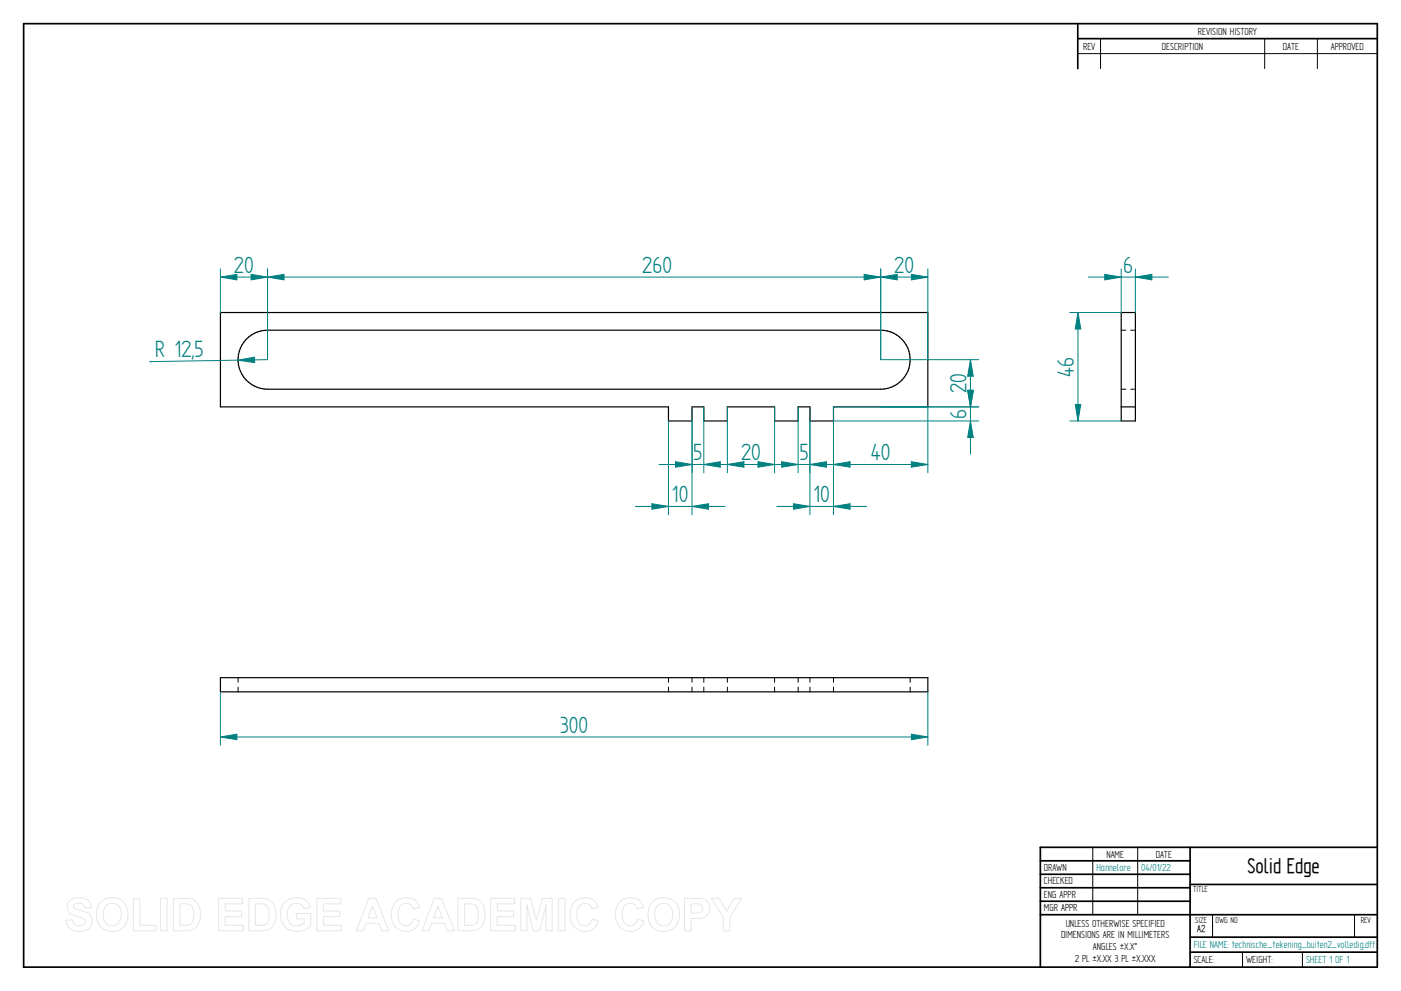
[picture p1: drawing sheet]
<svg xmlns="http://www.w3.org/2000/svg" width="594mm" height="420mm" viewBox="0 0 594 420" stroke-linecap="round" stroke-linejoin="round" font-family="sans-serif">
<g fill="none" stroke="#000" stroke-width=".72">
<path d="M10 10h574v400h-574zM457 10v19.1M457 16.4h127M504.6 359.2v50.8M584 359.2h-142.9v50.8M441.1 365h63.5M441.1 370.7h63.5M441.1 376.4h63.5M504.6 375h79.4M441.1 382.1h63.5M441.1 387.8h142.9M504.6 397.3h79.4"/>
<path d="M504.6 403.7h79.4"/>
</g>
<g fill="none" stroke="#000" stroke-width=".42">
<path d="M466.7 16.4v12.7M536.3 16.4v12.7M558.6 16.4v12.7M457 22.7h127M475.4 140h2M479.5 140h2M475.4 165h2M479.5 165h2M101 287.3v2M101 291.3v2M283.5 287.3v2M283.5 291.3v2"/>
<path d="M293.4 287.3v2M293.4 291.3v2M298.4 287.3v2M298.4 291.3v2M308.4 287.3v2M308.4 291.3v2M328.5 287.3v2M328.5 291.3v2M338.4 287.3v2M338.4 291.3v2M343.4 287.3v2M343.4 291.3v2"/>
<path d="M353.4 287.3v2M353.4 291.3v2M385.9 287.3v2M385.9 291.4v1.9M463.4 359.2v28.6M482.4 359.2v28.6M514.2 387.9v9.4M574.4 387.9v9.4M526.9 403.7v6.3M552.3 403.7v6.3"/>
</g>
<path d="M93.5 132.5h299.9v40h-40v6h-10v-6h-5v6h-9.9v-6h-20.1v6h-10v-6h-5v6h-9.9v-6h-190zM475.4 132.5h6.1v46h-6.1zM104.3 143.9a12.4 12.4 0 0 1 9.1-3.9h260.1a12.5 12.5 0 0 1 12.4 12.5 12.5 12.5 0 0 1-12.4 12.5h-260.1a12.5 12.5 0 0 1-11.4-7.5 12.5 12.5 0 0 1 2.3-13.6zM475.4 172.5h6.1M93.5 287.3h299.9v6h-299.9z" fill="none" stroke="#000" stroke-width=".51"/>
<path d="M101 152.7l6.9-1.3 .1 2.4zM113.4 152.5l-50 .8" fill="none" stroke="#008080" stroke-width=".42"/>
<path d="M101 152.7l6.9-1.3 .1 2.4z" fill="#008080"/>
<path d="M475.4 114v18.5M481.5 114v18.5M481.5 117.5l6.9-1.2v2.4z" fill="none" stroke="#008080" stroke-width=".42"/>
<path d="M481.5 117.5l6.9-1.2v2.4z" fill="#008080"/>
<path d="M468.5 116.3l6.9 1.2-6.9 1.2z" fill="none" stroke="#008080" stroke-width=".42"/>
<path d="M468.5 116.3l6.9 1.2-6.9 1.2z" fill="#008080"/>
<path d="M461.5 117.5h34M353.4 172.5v27.9M393.4 172.5v27.9M353.4 196.9l7.1-1.2v2.4z" fill="none" stroke="#008080" stroke-width=".42"/>
<path d="M353.4 196.9l7.1-1.2v2.4z" fill="#008080"/>
<path d="M386.5 195.7l6.9 1.2-6.9 1.2z" fill="none" stroke="#008080" stroke-width=".42"/>
<path d="M386.5 195.7l6.9 1.2-6.9 1.2z" fill="#008080"/>
<path d="M338.4 172.5v27.9M343.4 172.5v27.9M331.5 195.7l6.9 1.2-6.9 1.2zM353.4 196.9h40" fill="none" stroke="#008080" stroke-width=".42"/>
<path d="M331.5 195.7l6.9 1.2-6.9 1.2z" fill="#008080"/>
<path d="M343.4 196.9l7-1.2v2.4z" fill="none" stroke="#008080" stroke-width=".42"/>
<path d="M343.4 196.9l7-1.2v2.4z" fill="#008080"/>
<path d="M324.4 196.9h33.1M93.5 293.3v22.6M393.4 293.3v22.6M386.5 311.3l6.9 1.2-6.9 1.1z" fill="none" stroke="#008080" stroke-width=".42"/>
<path d="M386.5 311.3l6.9 1.2-6.9 1.1z" fill="#008080"/>
<path d="M93.5 312.5l7-1.2v2.3z" fill="none" stroke="#008080" stroke-width=".42"/>
<path d="M93.5 312.5l7-1.2v2.3z" fill="#008080"/>
<path d="M373.5 114v38.5M373.5 117.5l6.9-1.2v2.4zM393.4 114v38.5M93.5 312.5h299.9" fill="none" stroke="#008080" stroke-width=".42"/>
<path d="M373.5 117.5l6.9-1.2v2.4z" fill="#008080"/>
<path d="M386.5 116.3l6.9 1.2-6.9 1.2z" fill="none" stroke="#008080" stroke-width=".42"/>
<path d="M386.5 116.3l6.9 1.2-6.9 1.2z" fill="#008080"/>
<path d="M373.5 117.5h19.9M308.4 172.5v27.9M328.5 172.5v27.9M308.4 196.9l7.1-1.2v2.4z" fill="none" stroke="#008080" stroke-width=".42"/>
<path d="M308.4 196.9l7.1-1.2v2.4z" fill="#008080"/>
<path d="M321.4 195.7l7.1 1.2-7.1 1.2z" fill="none" stroke="#008080" stroke-width=".42"/>
<path d="M321.4 195.7l7.1 1.2-7.1 1.2z" fill="#008080"/>
<path d="M373.5 152.5h41.5M411.5 152.5l1.2 7h-2.4zM373.5 172.5h41.5M308.4 196.9h20.1" fill="none" stroke="#008080" stroke-width=".42"/>
<path d="M411.5 152.5l1.2 7h-2.4z" fill="#008080"/>
<path d="M410.3 165.5h2.4l-1.2 7z" fill="none" stroke="#008080" stroke-width=".42"/>
<path d="M410.3 165.5h2.4l-1.2 7z" fill="#008080"/>
<path d="M113.4 114v38.5M113.4 117.5l7-1.2v2.4zM373.5 114v38.5M411.5 152.5v20" fill="none" stroke="#008080" stroke-width=".42"/>
<path d="M113.4 117.5l7-1.2v2.4z" fill="#008080"/>
<path d="M366.4 116.3l7.1 1.2-7.1 1.2z" fill="none" stroke="#008080" stroke-width=".42"/>
<path d="M366.4 116.3l7.1 1.2-7.1 1.2z" fill="#008080"/>
<path d="M93.5 114v18.5M106.5 116.3l6.9 1.2-6.9 1.2zM113.4 117.5h260.1M113.4 114v38.5" fill="none" stroke="#008080" stroke-width=".42"/>
<path d="M106.5 116.3l6.9 1.2-6.9 1.2z" fill="#008080"/>
<path d="M93.5 117.5l7-1.2v2.4z" fill="none" stroke="#008080" stroke-width=".42"/>
<path d="M93.5 117.5l7-1.2v2.4z" fill="#008080"/>
<path d="M93.5 117.5h19.9M293.4 172.5v27.9M298.4 172.5v27.9M286.5 195.7l6.9 1.2-6.9 1.2z" fill="none" stroke="#008080" stroke-width=".42"/>
<path d="M286.5 195.7l6.9 1.2-6.9 1.2z" fill="#008080"/>
<path d="M298.4 196.9l7-1.2v2.4z" fill="none" stroke="#008080" stroke-width=".42"/>
<path d="M298.4 196.9l7-1.2v2.4z" fill="#008080"/>
<path d="M283.5 178.5v39.7M293.4 178.5v39.7M279.4 196.9h33.1M293.4 214.7l7-1.1v2.3z" fill="none" stroke="#008080" stroke-width=".42"/>
<path d="M293.4 214.7l7-1.1v2.3z" fill="#008080"/>
<path d="M276.4 213.6l7.1 1.1-7.1 1.2z" fill="none" stroke="#008080" stroke-width=".42"/>
<path d="M276.4 213.6l7.1 1.1-7.1 1.2z" fill="#008080"/>
<path d="M343.4 178.5v39.7M353.4 178.5v39.7M269.4 214.7h38.1M353.4 214.7l7.1-1.1v2.3z" fill="none" stroke="#008080" stroke-width=".42"/>
<path d="M353.4 214.7l7.1-1.1v2.3z" fill="#008080"/>
<path d="M336.5 213.6l6.9 1.1-6.9 1.2z" fill="none" stroke="#008080" stroke-width=".42"/>
<path d="M336.5 213.6l6.9 1.1-6.9 1.2z" fill="#008080"/>
<path d="M353.4 172.5h61.6M353.4 178.5h61.6M410.3 165.5h2.4l-1.2 7zM329.4 214.7h38" fill="none" stroke="#008080" stroke-width=".42"/>
<path d="M410.3 165.5h2.4l-1.2 7z" fill="#008080"/>
<path d="M411.5 178.5l1.2 7h-2.4z" fill="none" stroke="#008080" stroke-width=".42"/>
<path d="M411.5 178.5l1.2 7h-2.4z" fill="#008080"/>
<path d="M453.6 132.5h21.8M457.1 132.5l1.2 7h-2.3zM411.5 158.5v34M453.6 178.5h21.8" fill="none" stroke="#008080" stroke-width=".42"/>
<path d="M457.1 132.5l1.2 7h-2.3z" fill="#008080"/>
<path d="M456 171.5h2.3l-1.2 7z" fill="none" stroke="#008080" stroke-width=".42"/>
<path d="M456 171.5h2.3l-1.2 7z" fill="#008080"/>
<path d="M457.1 132.5v46" fill="none" stroke="#008080" stroke-width=".42"/>
<g fill="none" stroke="#e6e6e6" stroke-width=".42">
<path d="M29.6 381.8a6.5 6.5 0 0 1 8.5 .8l.6 2.2-2.8 .1a2.7 2.7 0 0 0-2.1-2 2.7 2.7 0 0 0-2.7 1.1 1.87 1.87 0 0 0 2.2 1.8l1.4 .4a4.4 4.4 0 0 1 4 6.2 6.4 6.4 0 0 1-9.1 1.3l-1.2-1.8-.5-1.7 2.7-.3a2.94 2.94 0 0 0 2.6 2.6 2.94 2.94 0 0 0 3.1-1.9 2.67 2.67 0 0 0-2.9-1.8 4.9 4.9 0 0 1-5-4.3l.4-1.6zM43.1 382.1a6.9 6.9 0 0 1 8.2-.5 6.9 6.9 0 0 1 2.8 7.7 6.7 6.7 0 0 1-8 5.5 6.7 6.7 0 0 1-5.1-8.3 6.4 6.4 0 0 1 2.1-4.4zM44.8 384.2a3.9 3.9 0 0 1 4.6-.8 3.9 3.9 0 0 1 2 4.3 3.8 3.8 0 0 1-1.9 4.3 3.8 3.8 0 0 1-4.6-.7 6.6 6.6 0 0 1-.1-7.1zM56.5 381h2.8v11.3h6.9v2.3h-9.7zM68.1 380.9h2.8v13.7h-2.8zM73.5 380.9h5a5.9 5.9 0 0 1 6.5 7 5.9 5.9 0 0 1-6.3 6.7h-5.2zM76.3 383.2h1.8a3.4 3.4 0 0 1 4 3.9v1.2a3.2 3.2 0 0 1-3.8 4h-2zM92.7 380.9h10.2v2.3h-7.4v3h6.9v2.4h-6.9v3.7h7.7v2.3h-10.5zM105.5 380.9h5.1a5.9 5.9 0 0 1 6.4 7 5.9 5.9 0 0 1-6.3 6.7h-5.2zM108.3 383.2h1.9a3.4 3.4 0 0 1 4 3.9v1.2a3.2 3.2 0 0 1-3.8 4h-2.1zM120.9 382.4a7.3 7.3 0 0 1 9.7 .1l1 2.2-2.7 .5a3.7 3.7 0 0 0-4.6-2 3.7 3.7 0 0 0-2.5 4.4 4.2 4.2 0 0 0 2.2 4.5 4.2 4.2 0 0 0 5-.8v-1.7h-3.2v-2.3h6v5.4a8.1 8.1 0 0 1-11.8-.8 8.3 8.3 0 0 1 .9-9.5zM134.4 380.9h10.2v2.3h-7.4v3h6.9v2.4h-6.9v3.7h7.6v2.3h-10.4z"/>
<path d="M156.4 380.9h3l5.5 13.7h-3l-1.2-3.1h-5.5l-1.1 3.1h-3zM157.9 384.1l1.9 5.1h-3.7zM167.7 382.5a6 6 0 0 1 10.2 2.1l-2.8 .7a3.2 3.2 0 0 0-3.9-2.2 3.2 3.2 0 0 0-2.4 3.8 4.6 4.6 0 0 0 2.5 5.5 3.2 3.2 0 0 0 4-2.8l2.6 .8a6.1 6.1 0 0 1-7.2 4.3 6.1 6.1 0 0 1-4.8-6.8 7.7 7.7 0 0 1 1.8-5.4zM184.1 380.9h3.1l5.5 13.7h-3l-1.2-3.1h-5.5l-1.1 3.1h-3zM185.7 384.1l1.9 5.1h-3.8zM194.2 380.9h5a5.9 5.9 0 0 1 6.5 7 5.9 5.9 0 0 1-6.3 6.7h-5.2zM197 383.2h1.8a3.4 3.4 0 0 1 4 3.9v1.2a3.2 3.2 0 0 1-3.8 4h-2zM208.1 380.9h10.2v2.3h-7.4v3h6.9v2.4h-6.9v3.7h7.6v2.3h-10.4zM220.8 380.9h4.2l2.5 9.3 2.4-9.3h4.2v13.7h-2.5l-.1-10.8-2.7 10.8h-2.7l-2.7-10.8v10.8h-2.6zM236.8 380.9h2.8v13.7h-2.8zM243.5 382.5a6 6 0 0 1 10.2 2.1l-2.8 .7a3.2 3.2 0 0 0-3.8-2.2 3.2 3.2 0 0 0-2.4 3.8 4.6 4.6 0 0 0 2.4 5.5 3.2 3.2 0 0 0 4-2.8l2.6 .8a6.1 6.1 0 0 1-7.2 4.3 6.1 6.1 0 0 1-4.7-6.8 7.7 7.7 0 0 1 1.7-5.4zM262.7 382.5a6 6 0 0 1 10.2 2.1l-2.7 .7a3.2 3.2 0 0 0-3.9-2.2 3.2 3.2 0 0 0-2.4 3.8 4.6 4.6 0 0 0 2.4 5.5 3.2 3.2 0 0 0 4-2.8l2.7 .8a6.1 6.1 0 0 1-7.2 4.3 6.1 6.1 0 0 1-4.8-6.8 7.7 7.7 0 0 1 1.7-5.4z"/>
<path d="M277 382.1a6.9 6.9 0 0 1 8.2-.5 6.9 6.9 0 0 1 2.8 7.7 6.7 6.7 0 0 1-8.1 5.5 6.7 6.7 0 0 1-5.1-8.3 6.4 6.4 0 0 1 2.2-4.4zM278.7 384.2a3.9 3.9 0 0 1 4.6-.8 3.9 3.9 0 0 1 1.9 4.3 3.8 3.8 0 0 1-1.8 4.3 3.8 3.8 0 0 1-4.7-.7 6.6 6.6 0 0 1 0-7.1zM290.3 380.9h5.2a4.4 4.4 0 0 1 5.4 4.3 4.4 4.4 0 0 1-5.4 4.2h-2.4v5.2h-2.8zM293.1 383.2h1.8a2.1 2.1 0 0 1 2.6 .6 2.1 2.1 0 0 1 0 2.6 3.4 3.4 0 0 1-2.9 .7h-1.5zM301.6 380.9h3.3l3.2 5.4 3.2-5.4h3.2l-5 7.9v5.8h-2.8v-5.8z"/>
</g>
<g font-size="11.3" fill="#008080">
<text x="99.2" y="115.7">20</text>
<text x="272.4" y="115.7">260</text>
<text x="379.2" y="115.7">20</text>
<text x="476.3" y="115.7">6</text>
<text x="65.8" y="151.6" transform="rotate(-1 65.8 151.6)">R 12,</text>
<text x="82.5" y="151.3" transform="rotate(-1 82.5 151.3)">5</text>
<text x="455.4" y="159.7" transform="rotate(-90 455.4 159.7)">46</text>
<text x="409.8" y="166.7" transform="rotate(-90 409.8 166.7)">20</text>
<text x="409.8" y="177.6" transform="rotate(-90 409.8 177.6)">6</text>
<text x="294" y="195.2">5</text>
<text x="314.2" y="195.2">20</text>
<text x="339" y="195.2">5</text>
<text x="369.3" y="195.2">40</text>
<text x="284.9" y="213">10</text>
<text x="344.9" y="213">10</text>
<text x="237.5" y="310.7">300</text>
</g>
<text font-size="10.1" x="529" y="370.2">Solid Edge</text>
<g font-size="4.9">
<text x="507.9" y="14.7">REVISION HISTORY</text>
<text x="459.3" y="21">REV</text>
<text x="492.7" y="21">DESCRIPTION</text>
<text x="544" y="21">DATE</text>
<text x="564.3" y="21">APPROVED</text>
<text x="469.1" y="363.6">NAME</text>
<text x="490.1" y="363.6">DATE</text>
<text x="442.7" y="369.3">DRAWN</text>
<text x="442.7" y="375">CHECKED</text>
<text x="442.7" y="380.7">ENG APPR</text>
<text x="442.7" y="386.4">MGR APPR</text>
<text x="451.9" y="392.9">UNLESS OTHERWISE SPECIFIED</text>
<text x="449.9" y="397.9">DIMENSIONS ARE IN MILLIMETERS</text>
<text x="455.7" y="407.8">2 PL ±X.XX 3 PL ±X.XXX</text>
<text x="463.5" y="402.9">ANGLES ±X.X°</text>
<text x="506.2" y="408.3">SCALE:</text>
<text x="528.4" y="408.3">WEIGHT:</text>
</g>
<g font-size="4.9" fill="#008080">
<text x="464.9" y="369.3">Hannelore</text>
<text x="483.9" y="369.3">04/01/22</text>
<text x="506.2" y="402">FILE NAME: technische_tekening_buiten2_volledig.dft</text>
<text x="553.8" y="408.4">SHEET 1 OF 1</text>
</g>
<text font-size="4.8" x="507.7" y="395.3">A2</text>
<g font-size="4.1">
<text x="505.9" y="378.3">TITLE</text>
<text x="506.9" y="391.1">SIZE</text>
<text x="515.4" y="391.1">DWG NO</text>
<text x="577" y="391.1">REV</text>
</g>
</svg>
